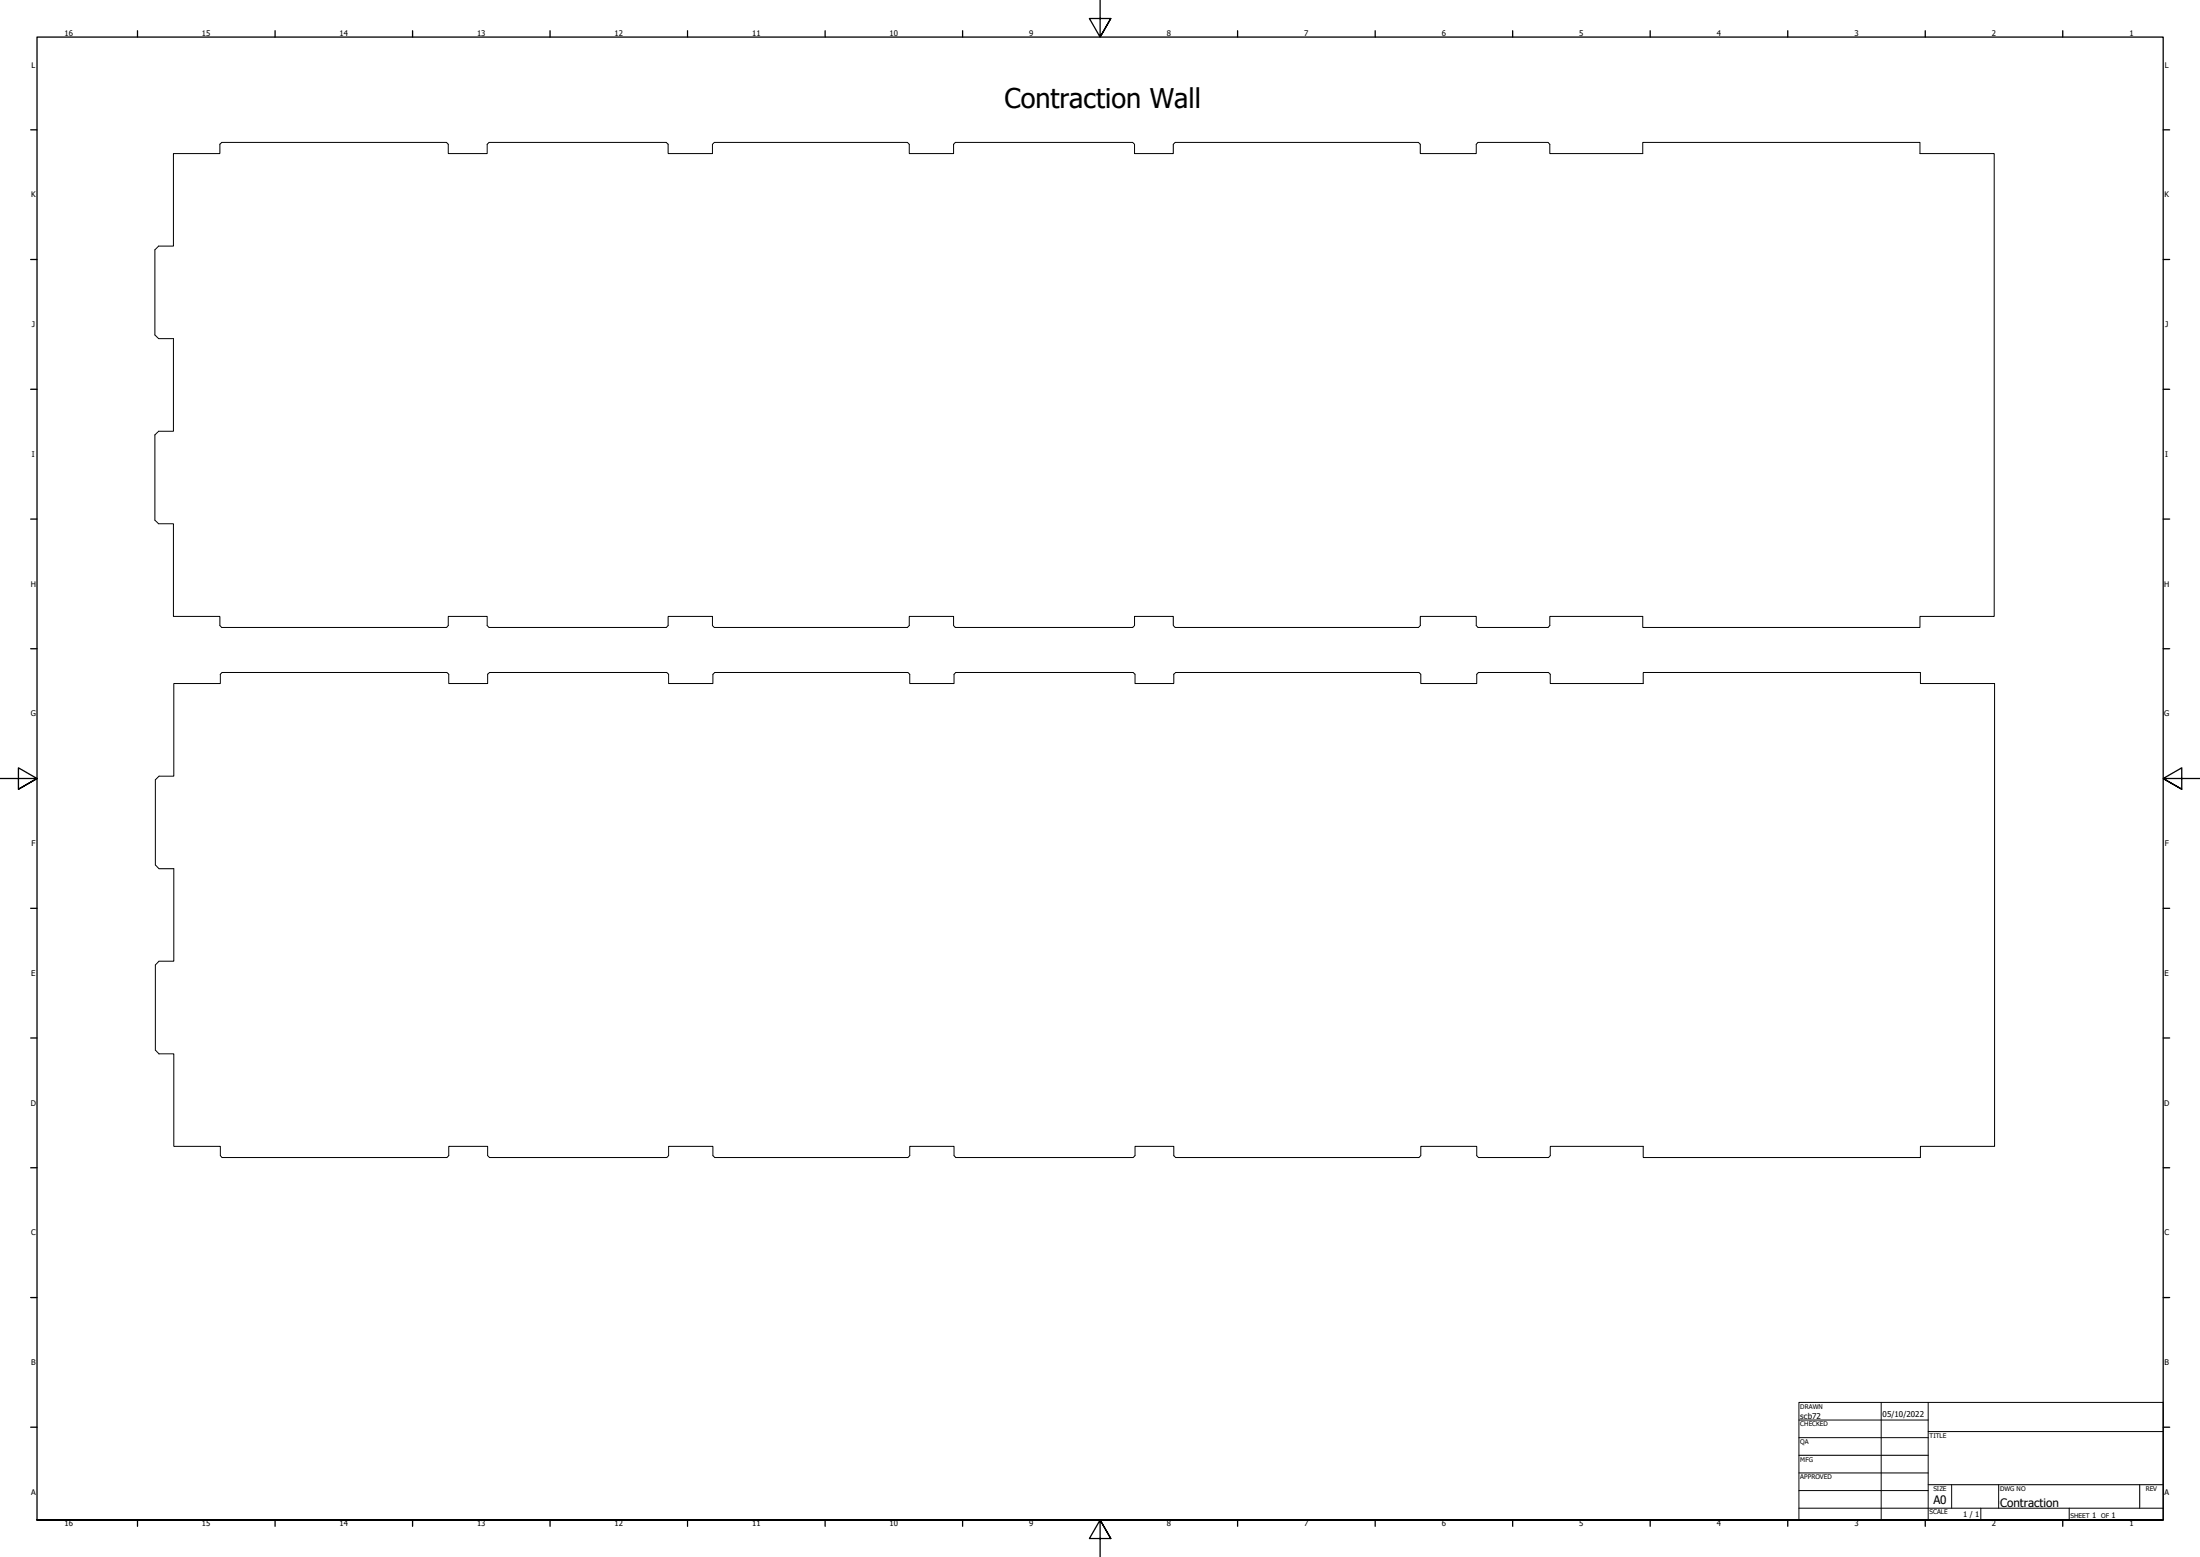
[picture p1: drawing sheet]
<svg xmlns="http://www.w3.org/2000/svg" width="1189mm" height="841mm" viewBox="0 0 1189 841" stroke-linecap="round" stroke-linejoin="round" font-family="sans-serif">
<!-- layer: Visible (ANSI) -->
<path d="M94 83h25v-5l1-1h121l1 1v5h21v-5l1-1h96l1 1v5h24v-5l1-1h104l1 1v5h24v-5l1-1h96l1 1v5h21v-5l1-1h132l1 1v5h30v-5l1-1h38l1 1v5h50v-6h150v6h40v250h-40v6h-150v-6h-50v5l-1 1h-38l-1-1v-5h-30v5l-1 1h-132l-1-1v-5h-21v5l-1 1h-96l-1-1v-5h-24v5l-1 1h-104l-1-1v-5h-24v5l-1 1h-96l-1-1v-5h-21v5l-1 1h-121l-1-1v-5h-25v-50h-8l-2-2v-46l2-2h8v-50h-8l-2-2v-46l2-2h8zM94 369h25v-5l1-1h121l2 1v5h21v-5l1-1h95l1 1v5h24v-5l1-1h105l1 1v5h24v-5l1-1h95l1 1v5h21v-5l1-1h132l1 1v5h30v-5l1-1h38l1 1v5h50v-6h150v6h40v250h-40v6h-150v-6h-50v5l-1 1h-38l-1-1v-5h-30v5l-1 1h-132l-1-1v-5h-21v5l-1 1h-95l-1-1v-5h-24v5l-1 1h-105l-1-1v-5h-24v5l-1 1h-95l-1-1v-5h-21v5l-2 1h-121l-1-1v-5h-25v-50h-8l-2-2v-46l2-2h8v-50h-8l-2-2v-46l2-2h8z" fill="none" stroke="#000" stroke-width=".54"/>
<!-- layer: Border (ANSI) -->
<g fill="none" stroke="#000" stroke-width=".7">
<path d="M74 17v3M149 17v3M223 17v3M297 17v3M372 17v3M446 17v3M520 17v3M594 0v20l-5-10h11l-6 10 6-10M669 17v3M743 17v3M817 17v3M892 17v3"/>
<path d="M966 17v3M1040 17v3M1115 17v3M17 70h3M1169 70h3M17 140h3M1169 140h3M17 210h3M1169 210h3M17 280h3M1169 280h3M17 350h3"/>
<path d="M1169 350h3M0 421h20l-10-6v11l10-5-10 5M1189 421h-20l10-6v11l-10-5 10 5M17 491h3M1169 491h3M17 561h3M1169 561h3M17 631h3M1169 631h3M17 701h3M1169 701h3M17 771h3"/>
<path d="M1169 771h3M20 821v-801h1149v801h-1149h1149M74 821v3M149 821v3M223 821v3M297 821v3M372 821v3M446 821v3M520 821v3M600 831l-6-10 6 10h-11l5-10v20M669 821v3M743 821v3"/>
<path d="M817 821v3M892 821v3M966 821v3M1040 821v3M1115 821v3"/>
</g>
<!-- layer: Title (ANSI) -->
<g fill="none" stroke="#000" stroke-width=".54">
<path d="M972 758h197v63h-197zM1017 758v63M1042 758v63M972 767h70M972 777h70M1042 773h127M972 786h70M972 796h70M972 815h197M972 805h70M1042 802h127M1055 802v13"/>
<path d="M1070 815v6M1080 802v13M1118 815v6M1156 802v13"/>
</g>
<text font-size="14.7" x="543" y="58">Contraction Wall</text>
<g font-size="6.3">
<text x="1045" y="813">A0</text>
<text x="1081" y="814">Contraction</text>
</g>
<g font-size="4.3">
<text x="973" y="766">scb72</text>
<text x="1017" y="766">05/10/2022</text>
</g>
<g font-size="4.2">
<text x="35" y="20">16</text>
<text x="109" y="20">15</text>
<text x="184" y="20">14</text>
<text x="258" y="20">13</text>
<text x="332" y="20">12</text>
<text x="406" y="20">11</text>
<text x="481" y="20">10</text>
<text x="556" y="20">9</text>
<text x="630" y="20">8</text>
<text x="705" y="20">7</text>
<text x="779" y="20">6</text>
<text x="853" y="20">5</text>
<text x="928" y="20">4</text>
<text x="1002" y="20">3</text>
<text x="1076" y="20">2</text>
<text x="1151" y="20">1</text>
<text x="17" y="37">L</text>
<text x="1170" y="37">L</text>
<text x="17" y="107">K</text>
<text x="1170" y="107">K</text>
<text x="17" y="177">J</text>
<text x="1170" y="177">J</text>
<text x="17" y="247">I</text>
<text x="1170" y="247">I</text>
<text x="17" y="317">H</text>
<text x="1169" y="317">H</text>
<text x="17" y="387">G</text>
<text x="1170" y="387">G</text>
<text x="17" y="457">F</text>
<text x="1170" y="457">F</text>
<text x="17" y="527">E</text>
<text x="1170" y="527">E</text>
<text x="17" y="597">D</text>
<text x="1169" y="597">D</text>
<text x="17" y="667">C</text>
<text x="1170" y="667">C</text>
<text x="17" y="737">B</text>
<text x="1170" y="737">B</text>
<text x="17" y="807">A</text>
<text x="1170" y="807">A</text>
<text x="1061" y="820">1 / 1</text>
<text x="1131" y="820">1</text>
<text x="1141" y="820">1</text>
<text x="35" y="824">16</text>
<text x="109" y="824">15</text>
<text x="184" y="824">14</text>
<text x="258" y="824">13</text>
<text x="332" y="824">12</text>
<text x="406" y="824">11</text>
<text x="481" y="824">10</text>
<text x="556" y="824">9</text>
<text x="630" y="824">8</text>
<text x="705" y="824">7</text>
<text x="779" y="824">6</text>
<text x="853" y="824">5</text>
<text x="928" y="824">4</text>
<text x="1002" y="824">3</text>
<text x="1076" y="824">2</text>
<text x="1151" y="824">1</text>
</g>
<g font-size="3.5">
<text x="973" y="761">DRAWN</text>
<text x="973" y="770">CHECKED</text>
<text x="973" y="780">QA</text>
<text x="1043" y="777">TITLE</text>
<text x="973" y="789">MFG</text>
<text x="973" y="799">APPROVED</text>
<text x="1045" y="805">SIZE</text>
<text x="1081" y="805">DWG NO</text>
<text x="1160" y="805">REV</text>
<text x="1043" y="818">SCALE</text>
<text x="1119" y="820">SHEET</text>
<text x="1135" y="820">OF</text>
</g>
</svg>
